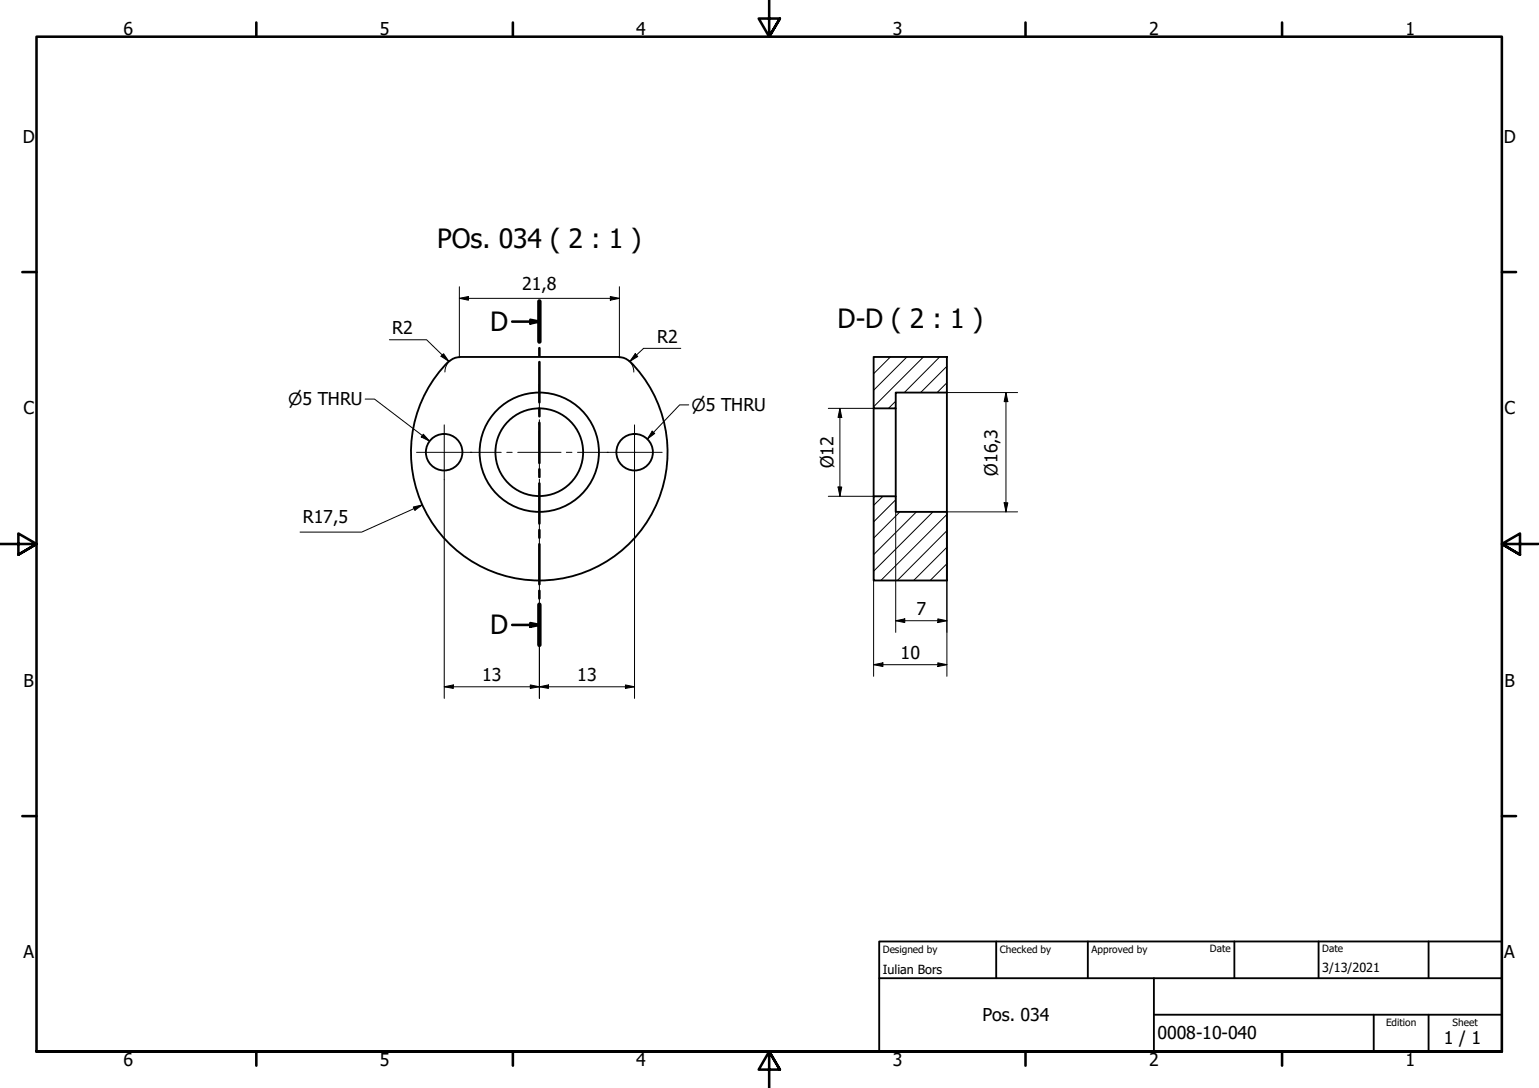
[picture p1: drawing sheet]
<svg xmlns="http://www.w3.org/2000/svg" width="420mm" height="297mm" viewBox="0 0 420 297" stroke-linecap="round" stroke-linejoin="round" font-family="sans-serif">
<!-- layer: Hatch (ISO) -->
<g fill="none" stroke="#000" stroke-width=".27">
<path d="M238.6 97.5l-.1 .1M243.1 97.5l-4.6 4.5M247.6 97.5l-9.1 9M252.1 97.5l-13.6 13.5M256.5 97.5l-9.6 9.7M258.5 100l-7.2 7.2M244.5 109.5l-1.9 2M258.5 104.5l-2.7 2.7M241 135.5l-2.5 2.5M244.5 136.4l-6 6.1M245.7 139.7l-7.2 7.2M250.2 139.7l-11.7 11.7"/>
<path d="M254.7 139.7l-16.2 16.2M258.5 158.4l-.1 .1M258.5 153.9l-4.6 4.6M258.5 149.4l-9.1 9.1M258.5 144.9l-13.5 13.6M258.5 140.4l-18 18.1"/>
</g>
<!-- layer: Visible (ISO) -->
<g fill="none" stroke="#000" stroke-width=".51">
<path d="M122.6 98.6a35 35 0 0 0-.2 49.6 35 35 0 0 0 49.6 0 35 35 0 0 0-.1-49.6M125.4 97.5h43.7M125.4 97.5l-1.5 .3-1.3 .9M169.1 97.5l1.5 .3 1.3 .9M238.5 97.5h20v9.7h-14v4.3h-6zM238.5 111.5v24M244.5 111.5v24M258.5 107.2v32.5M238.5 135.5h6v4.2h14v18.8h-20z"/>
<circle cx="121.3" cy="123.5" r="5"/>
<circle cx="147.2" cy="123.5" r="16.3"/>
<circle cx="147.2" cy="123.5" r="12"/>
<circle cx="173.3" cy="123.5" r="5"/>
</g>
<!-- layer: Section Line (ISO) -->
<g fill="none" stroke="#000" stroke-width=".7">
<path d="M139.8 87.8h7.5M144.8 87.3l2.5 .5-2.5 .5zM147.3 82.3v11M147.3 95v2.1M147.3 98.9v10.9M147.3 111.6v2.1M147.3 115.4v11M147.3 128.1v2.1M147.3 132v10.9M147.3 144.7v2.1M147.3 148.6v10.9M139.8 170.6h7.5"/>
<path d="M144.8 170.1l2.5 .5-2.5 .5zM147.3 161.3v2.1M147.3 165.1v11"/>
</g>
<path d="M147.3 82.3v11M147.3 165.1v11" fill="none" stroke="#000" stroke-width="1.2"/>
<g fill="#000">
<path d="M144.8 87.3l2.5 .5-2.5 .5z" fill-rule="evenodd"/>
<path d="M144.8 170.1l2.5 .5-2.5 .5z" fill-rule="evenodd"/>
</g>
<!-- layer: Border (ISO) -->
<g fill="none" stroke="#000" stroke-width=".7">
<path d="M70 6.1v3.9M140 6.1v3.9M210 0v10l-2.9-4.9h5.8l-2.9 4.9 2.9-4.9M280 6.1v3.9M350 6.1v3.9M6.1 74.3h3.9M410 74.3h3.9M0 148.5h10l-5-2.8v5.7l5-2.9-5 2.9M420 148.5h-10l5-2.8v5.7l-5-2.9 5 2.9M6.1 222.8h3.9M410 222.8h3.9M10 287.1v-277.1h400v277.1h-400h400"/>
<path d="M70 287.1v3.8M140 287.1v3.8M212.9 292l-2.9-4.9 2.9 4.9h-5.8l2.9-4.9v9.9M280 287.1v3.8M350 287.1v3.8"/>
</g>
<!-- layer: Title (ISO) -->
<path d="M240 257h170v30.1h-170zM272 257v10.1M297 257v10.1M337 257v10.1M360 257v10.1M390 257v10.1M240 267.1h170M315 277h95M315 267.1v20M375 277v10.1M390 277v10.1" fill="none" stroke="#000" stroke-width=".51"/>
<!-- layer: Center Mark (ISO) -->
<g fill="none" stroke="#000" stroke-width=".27">
<path d="M121.3 116v15M147.3 104.7v8.4M147.3 114.6v1.5M147.3 117.6v11.8M173.2 116v15M113.7 123.5h15.1M128.5 123.5h8.3M138.4 123.5h1.4M141.4 123.5h11.8M147.3 130.9v1.5M147.3 133.8v8.5M154.6 123.5h1.5"/>
<path d="M157.7 123.5h8.4M165.7 123.5h15.1"/>
</g>
<!-- layer: Dimension (ISO) -->
<g fill="none" stroke="#000" stroke-width=".27">
<path d="M125.4 78.3v19.2M169.1 78.3v19.2M106.3 92.8h10.2l6.1 5.9M120.4 97.3l.7-.7 1.5 2.1zM122.6 98.7l-.8 1.3-.3 1.6M125.4 81.5l2.5-.6v1.1zM125.4 81.5h43.7M166.6 80.9l2.5 .6-2.5 .5zM171.9 98.7l.9 1.3 .2 1.6M173.4 96.6l.7 .7-2.1 1.4zM185.9 95.1h-10.2l-3.7 3.6M226.1 111.5h12.4"/>
<path d="M229.3 111.5l.5 2.5h-1zM229.3 111.5v24M258.5 107.2h19.3M274.6 107.2l.5 2.5h-1zM274.6 107.2v32.5M112.8 138.4l2.5-.6-2 1.5zM115.3 137.8l-16.6 7.5h-16.8M121.3 131v59.7M173.2 131v59.7M226.1 135.5h12.4v49.1M228.8 133h1l-.5 2.5zM244.5 135.5v37.1"/>
<path d="M274.1 137.3h1l-.5 2.4zM277.8 139.7h-19.3v44.9M147.3 142.3v48.4M244.5 169.5l2.5-.5v1zM244.5 169.5h14M256 169l2.5 .5-2.5 .5zM121.3 187.5l2.5-.5v.9zM121.3 187.5h51.9M144.8 187l2.5 .5-2.5 .4zM147.3 187.5l2.4-.5v.9zM170.8 187l2.4 .5-2.4 .4zM238.5 181.5l2.5-.5v1z"/>
<path d="M238.5 181.5h20M256 181l2.5 .5-2.5 .5z"/>
</g>
<g fill="#000">
<path d="M120.4 97.3l.7-.7 1.5 2.1z" fill-rule="evenodd"/>
<path d="M125.4 81.5l2.5-.6v1.1z" fill-rule="evenodd"/>
<path d="M166.6 80.9l2.5 .6-2.5 .5z" fill-rule="evenodd"/>
<path d="M173.4 96.6l.7 .7-2.1 1.4z" fill-rule="evenodd"/>
<path d="M229.3 111.5l.5 2.5h-1z" fill-rule="evenodd"/>
<path d="M274.6 107.2l.5 2.5h-1z" fill-rule="evenodd"/>
<path d="M112.8 138.4l2.5-.6-2 1.5z" fill-rule="evenodd"/>
<path d="M228.8 133h1l-.5 2.5z" fill-rule="evenodd"/>
<path d="M274.1 137.3h1l-.5 2.4z" fill-rule="evenodd"/>
<path d="M244.5 169.5l2.5-.5v1z" fill-rule="evenodd"/>
<path d="M256 169l2.5 .5-2.5 .5z" fill-rule="evenodd"/>
<path d="M121.3 187.5l2.5-.5v.9z" fill-rule="evenodd"/>
<path d="M144.8 187l2.5 .5-2.5 .4z" fill-rule="evenodd"/>
<path d="M147.3 187.5l2.4-.5v.9z" fill-rule="evenodd"/>
<path d="M170.8 187l2.4 .5-2.4 .4z" fill-rule="evenodd"/>
<path d="M238.5 181.5l2.5-.5v1z" fill-rule="evenodd"/>
<path d="M256 181l2.5 .5-2.5 .5z" fill-rule="evenodd"/>
</g>
<!-- layer: Symbol (ISO) -->
<path d="M99.7 109h2.5l15.1 11.4M115.6 118.5l1.7 1.9-2.3-1.1zM178.1 117.7l.7 .6-2.1 1.6zM188 110.5h-2.5l-8.8 9.4" fill="none" stroke="#000" stroke-width=".27"/>
<g fill="#000">
<path d="M115.6 118.5l1.7 1.9-2.3-1.1z" fill-rule="evenodd"/>
<path d="M178.1 117.7l.7 .6-2.1 1.6z" fill-rule="evenodd"/>
</g>
<g font-size="7.2">
<text x="119.4" y="67.7">POs. 034 ( 2 : 1 )</text>
<text x="228.7" y="89.5">D-D ( 2 : 1 )</text>
<text x="133.9" y="90.4">D</text>
<text x="133.9" y="173.2">D</text>
</g>
<g font-size="4.8">
<text x="33.7" y="9.6">6</text>
<text x="103.7" y="9.6">5</text>
<text x="173.7" y="9.6">4</text>
<text x="243.7" y="9.6">3</text>
<text x="313.7" y="9.6">2</text>
<text x="383.7" y="9.6">1</text>
<text x="6.2" y="38.9">D</text>
<text x="410.5" y="38.9">D</text>
<text x="142.6" y="79.1">21,8</text>
<text x="107.1" y="91.2">R2</text>
<text x="179.5" y="93.6">R2</text>
<text x="6.4" y="113.1">C</text>
<text x="410.7" y="113.1">C</text>
<text x="227.5" y="127.8" transform="rotate(-90 227.5 127.8)">Ø12</text>
<text x="272.3" y="129.8" transform="rotate(-90 272.3 129.8)">Ø16,3</text>
<text x="82.7" y="142.9">R17,5</text>
<text x="250.2" y="167.9">7</text>
<text x="245.9" y="179.9">10</text>
<text x="131.6" y="185.9">13</text>
<text x="157.6" y="185.9">13</text>
<text x="6.4" y="187.4">B</text>
<text x="410.7" y="187.4">B</text>
<text x="6.4" y="261.7">A</text>
<text x="410.7" y="261.7">A</text>
<text x="268.2" y="278.8">Pos. 034</text>
<text x="316" y="283.8">0008-10-040</text>
<text x="394.2" y="285">1 / 1</text>
<text x="33.7" y="290.9">6</text>
<text x="103.7" y="290.9">5</text>
<text x="173.7" y="290.9">4</text>
<text x="243.7" y="290.9">3</text>
<text x="313.7" y="290.9">2</text>
<text x="383.7" y="290.9">1</text>
</g>
<g font-size="4.6">
<text x="78.7" y="110.7">⌀5 THRU</text>
<text x="188.8" y="112.3">⌀5 THRU</text>
</g>
<g font-size="3.4">
<text x="241" y="266">Iulian Bors</text>
<text x="361" y="265.5">3/13/2021</text>
</g>
<g font-size="2.7">
<text x="241" y="260.1">Designed by</text>
<text x="273" y="260.1">Checked by</text>
<text x="298" y="260.1">Approved by</text>
<text x="330.3" y="260">Date</text>
<text x="361" y="260">Date</text>
<text x="378.4" y="280.1">Edition</text>
<text x="396.6" y="280.1">Sheet</text>
</g>
</svg>
